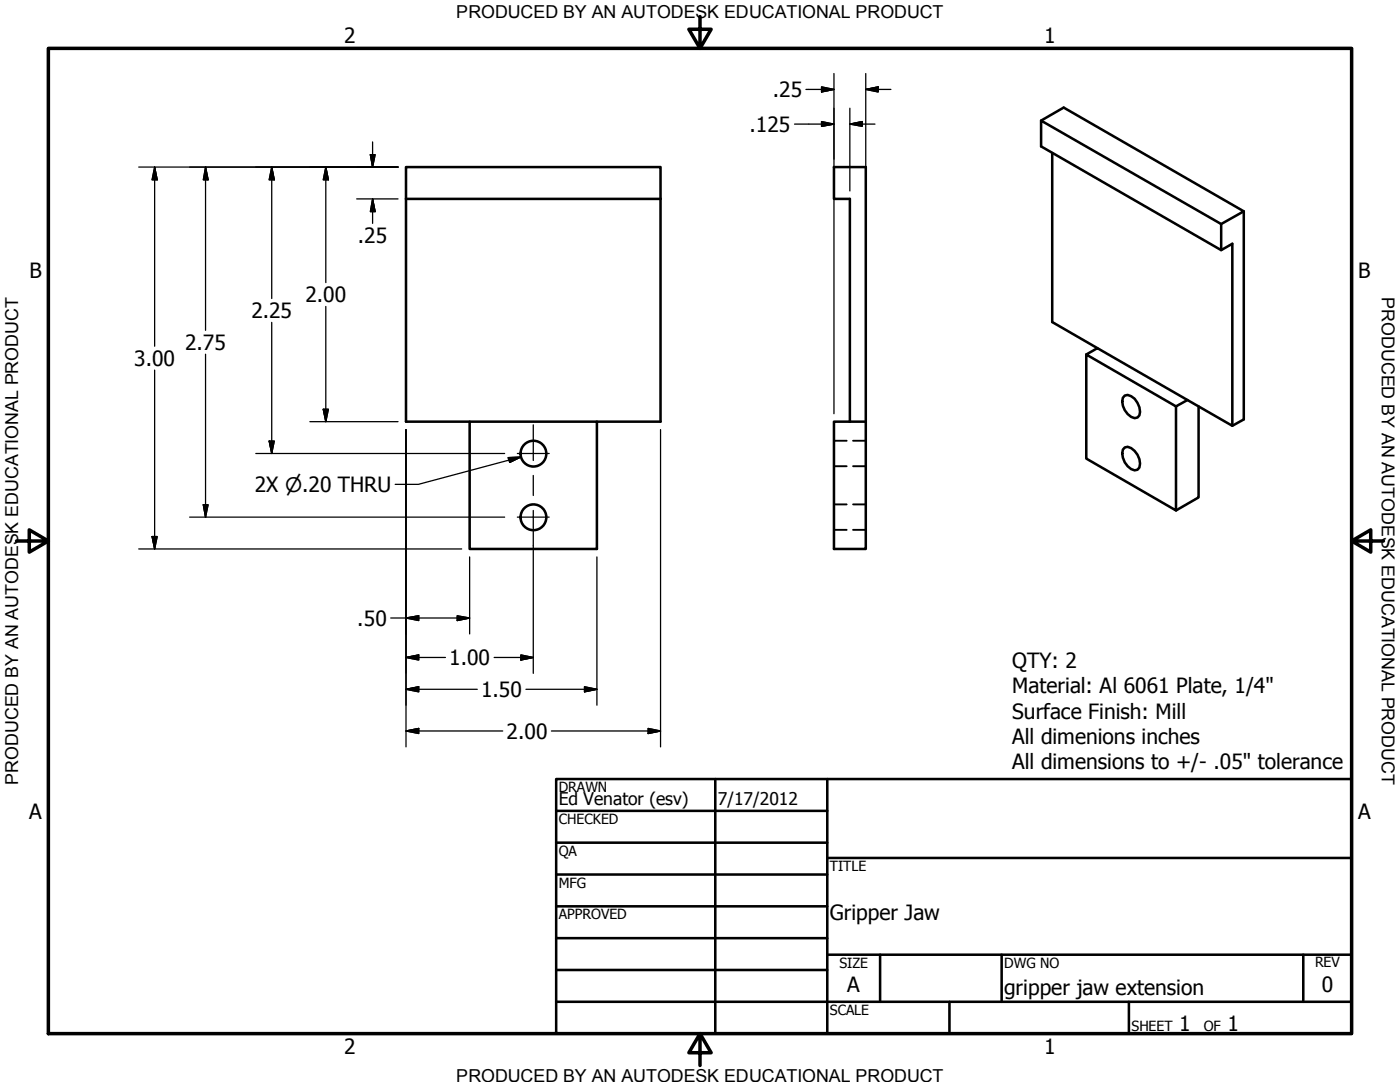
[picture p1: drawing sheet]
<svg xmlns="http://www.w3.org/2000/svg" width="279mm" height="216mm" viewBox="0 0 279 216" stroke-linecap="round" stroke-linejoin="round" font-family="sans-serif">
<!-- layer: Visible (ANSI) -->
<g fill="none" stroke="#000" stroke-width=".51">
<path d="M81 39.7v-6.4h50.8v6.4M81 39.7h50.8M81 39.7v44.4h12.7M131.8 39.7v44.4h-12.7M207.8 24.1l4.5-2.6 35.9 20.7-4.5 2.5M210 30.5v33.8l9 5.2M243.7 49.9v-5.2l-35.9-20.6v5.1l35.9 20.7 2.2-1.3v36.4M248.2 42.2v41.5l-2.3 1.3-8.9-5.2M216.8 70.7l17.9 10.4 2.3-1.3-18-10.3-2.2 1.2v20.8l17.9 10.4v-20.8M224.5 78.9a2.25 2.25 0 0 1 2.5 1.5 2.28 2.28 0 0 1 0 2.9 2.25 2.25 0 0 1-2.5-1.4 2.28 2.28 0 0 1 0-3zM93.7 84.1h25.4v25.4h-25.4zM169.6 84.1h-3.2v25.4h6.4v-25.4"/>
<path d="M169.6 84.1v-44.4h-3.2v-6.4h6.4v50.8M169.6 84.1h3.2M224.5 89.3a2.25 2.25 0 0 1 2.5 1.4 2.38 2.38 0 0 1 0 3 2.25 2.25 0 0 1-2.5-1.4 2.38 2.38 0 0 1 0-3zM239.2 81.1v18.2l-4.5 2.6"/>
<circle cx="106.5" cy="90.5" r="2.57"/>
<circle cx="106.5" cy="103.2" r="2.57"/>
</g>
<!-- layer: Hidden (ANSI) -->
<path d="M166.4 87.9h2.6M166.4 93h2.6M170.2 87.9h2.6M170.2 93h2.6M166.4 100.6h2.6M166.4 105.7h2.6M170.2 100.6h2.6M170.2 105.7h2.6" fill="none" stroke="#000" stroke-width=".38"/>
<!-- layer: Border (ANSI) -->
<path d="M9.7 9.7h260v196.5h-260zM139.7 3.3v6.4l-2.2-3.9h4.4l-2.2 3.9M3.3 107.9h6.4l-3.9-2.2v4.5l3.9-2.3M269.7 107.9l3.9 2.3v-4.5l-3.9 2.2h6.4M139.7 206.2l2.2 3.9h-4.4l2.2-3.9v6.4" fill="none" stroke="#000" stroke-width=".7"/>
<!-- layer: Title (ANSI) -->
<g fill="none" stroke="#000" stroke-width=".51">
<path d="M111 155.4h158.7v50.8h-158.7zM142.7 155.4v50.8M165.1 155.4v50.8M111 161.8h54.1M111 168.1h54.1M111 174.5h54.1M165.1 171.2h104.6M111 180.8h54.1M111 187.2h54.1M111 193.5h54.1M111 199.9h158.7M165.1 190.5h104.6"/>
<path d="M175.6 190.5v9.4M189.5 199.9v6.3M199.9 190.5v9.4M225.3 199.9v6.3M260.1 190.5v9.4"/>
</g>
<!-- layer: Symbol (ANSI) -->
<path d="M101.4 91.3l2.5-.1-2.2 1.1zM103.9 91.2l-20.4 5.4h-4.6" fill="none" stroke="#000" stroke-width=".25"/>
<path d="M101.7 92.3l2.2-1.1zM101.4 91.3l2.5-.1-2.2 1.1z" fill="#000" stroke="#000" stroke-width=".25"/>
<!-- layer: Dimension (ANSI) -->
<g fill="none" stroke="#000" stroke-width=".25">
<path d="M160.8 17.8h5.6M164 17.3l2.4 .5-2.4 .6zM166.4 14.7v67.8M172.8 17.8l2.5-.5v1.1zM172.8 17.8h5M172.8 14.7v67.8M27.7 33.3h51.7M30.9 33.3l.5 2.6h-1zM30.9 33.3v35.8M41 33.3l.5 2.6h-.9zM41 33.3v32.6M54.2 33.3l.5 2.6h-1z"/>
<path d="M54.2 33.3v26.3M65 33.3l.5 2.6h-1zM65 33.3v23.1M71.2 39.7h8.2M73.9 30.9h1l-.5 2.4zM74.4 39.7l.5 2.5h-1zM74.4 28.3v5M74.4 39.7v4.9M158.6 24.8h7.8M164 24.3l2.4 .5-2.4 .4zM169.6 24.8l2.5-.5v.9zM169.6 24.8h5"/>
<path d="M169.6 21.6v16.5M30.9 73.9v35.6M41 70.7v32.5M54.2 64.3v26.2M65 61.2v22.9M51.1 90.5h49.6M53.7 88h1l-.5 2.5zM61.8 84.1h17.6M64.5 81.7h1l-.5 2.4zM81 85.7v63.3M131.8 85.7v63.3M27.7 109.5h64.4"/>
<path d="M30.4 107.1h1l-.5 2.4zM37.8 103.2h62.9M40.6 100.7h.9l-.5 2.5zM93.7 111.1v15.4M106.4 108.9v25.5M119.1 111.1v29.6M78 123.3h15.7M81 123.3l2.6-.4v.9zM81 137.5l2.6-.5v1zM81 131.2l2.6-.5v1zM81 137.5h14.2M81 131.2h7.9"/>
<path d="M91.2 122.9l2.5 .4-2.5 .5zM98.6 131.2h7.8M103.9 130.7l2.5 .5-2.5 .5zM105 137.5h14.1M116.6 137l2.5 .5-2.5 .5zM81 145.9l2.6-.5v1zM81 145.9h19.3M110 145.9h21.8M129.3 145.4l2.5 .5-2.5 .5z"/>
</g>
<g fill="#000" stroke="#000" stroke-width=".25">
<path d="M164 18.4l2.4-.6zM164 17.3l2.4 .5-2.4 .6zM172.8 17.8l2.5-.5zM172.8 17.8l2.5-.5v1.1zM30.9 33.3l.5 2.6zM30.9 33.3l.5 2.6h-1zM41 33.3l.5 2.6zM41 33.3l.5 2.6h-.9zM54.2 33.3l.5 2.6zM54.2 33.3l.5 2.6h-1zM65 33.3l.5 2.6zM65 33.3l.5 2.6h-1z"/>
<path d="M73.9 30.9l.5 2.4zM73.9 30.9h1l-.5 2.4zM164 25.2l2.4-.4zM164 24.3l2.4 .5-2.4 .4zM169.6 24.8l2.5-.5zM169.6 24.8l2.5-.5v.9zM74.4 39.7l.5 2.5zM74.4 39.7l.5 2.5h-1zM53.7 88l.5 2.5zM53.7 88h1l-.5 2.5zM64.5 81.7l.5 2.4zM64.5 81.7h1l-.5 2.4z"/>
<path d="M30.4 107.1l.5 2.4zM30.4 107.1h1l-.5 2.4zM40.6 100.7l.4 2.5zM40.6 100.7h.9l-.5 2.5zM81 123.3l2.6-.4zM81 123.3l2.6-.4v.9zM81 137.5l2.6-.5zM81 137.5l2.6-.5v1zM81 131.2l2.6-.5zM81 131.2l2.6-.5v1zM91.2 123.8l2.5-.5zM91.2 122.9l2.5 .4-2.5 .5z"/>
<path d="M103.9 131.7l2.5-.5zM103.9 130.7l2.5 .5-2.5 .5zM116.6 138l2.5-.5zM116.6 137l2.5 .5-2.5 .5zM81 145.9l2.6-.5zM81 145.9l2.6-.5v1zM129.3 146.4l2.5-.5zM129.3 145.4l2.5 .5-2.5 .5z"/>
</g>
<!-- layer: Center Mark (ANSI) -->
<path d="M103.3 90.5h6.3M103.3 103.2h6.3" fill="none" stroke="#000" stroke-width=".25"/>
<!-- layer: Centerline (ANSI) -->
<path d="M106.4 84.8v7.1M106.4 94.9v4M106.4 101.9v7" fill="none" stroke="#000" stroke-width=".25"/>
<g font-size="4.2">
<text x="68.7" y="8.6">2</text>
<text x="208.4" y="8.6">1</text>
<text x="154.2" y="19.4">.25</text>
<text x="149.6" y="26.3">.125</text>
<text x="71.4" y="48.5">.25</text>
<text x="5.9" y="55.5">B</text>
<text x="271.1" y="55.5">B</text>
<text x="50.2" y="63.4">2.25</text>
<text x="61" y="60.3">2.00</text>
<text x="37" y="69.8">2.75</text>
<text x="26.8" y="73">3.00</text>
<text x="50.9" y="98.2">2X ⌀.20 THRU</text>
<text x="71.3" y="124.8">.50</text>
<text x="89.7" y="132.7">1.00</text>
<text x="202" y="133.3">QTY: 2</text>
<text x="96" y="139.1">1.50</text>
<text x="202" y="138.4">Material: Al 6061 Plate, 1/4&quot;</text>
<text x="202" y="143.4">Surface Finish: Mill</text>
<text x="101.1" y="147.4">2.00</text>
<text x="202" y="148.5">All dimenions inches</text>
<text x="202" y="153.5">All dimensions to +/- .05&quot; tolerance</text>
<text x="5.8" y="163.4">A</text>
<text x="271" y="163.4">A</text>
<text x="165.6" y="183.5">Gripper Jaw</text>
<text x="169.1" y="198">A</text>
<text x="263.8" y="198">0</text>
<text x="200.4" y="198.5">gripper jaw extension</text>
<text x="235.3" y="205.7">1</text>
<text x="245" y="205.7">1</text>
<text x="68.7" y="210.3">2</text>
<text x="208.4" y="210.3">1</text>
</g>
<g font-size="3.6">
<text x="91.1" y="3.6">PRODUCED BY AN AUTODESK EDUCATIONAL PRODUCT</text>
<text x="275.8" y="59.3" transform="rotate(90 275.8 59.3)">PRODUCED BY AN AUTODESK EDUCATIONAL PRODUCT</text>
<text x="3.6" y="156.6" transform="rotate(-90 3.6 156.6)">PRODUCED BY AN AUTODESK EDUCATIONAL PRODUCT</text>
<text x="91.1" y="215.9">PRODUCED BY AN AUTODESK EDUCATIONAL PRODUCT</text>
</g>
<g font-size="3.5">
<text x="111.5" y="160.6">Ed Venator (esv)</text>
<text x="143.3" y="160.7">7/17/2012</text>
</g>
<g font-size="2.8">
<text x="111.5" y="158">DRAWN</text>
<text x="111.5" y="164.4">CHECKED</text>
<text x="111.5" y="170.8">QA</text>
<text x="165.6" y="173.7">TITLE</text>
<text x="111.5" y="177.1">MFG</text>
<text x="111.5" y="183.5">APPROVED</text>
<text x="167.5" y="193.1">SIZE</text>
<text x="200.4" y="193.1">DWG NO</text>
<text x="262.4" y="193">REV</text>
<text x="165.6" y="202.5">SCALE</text>
<text x="225.8" y="205.7">SHEET</text>
<text x="240.2" y="205.7">OF</text>
</g>
</svg>
